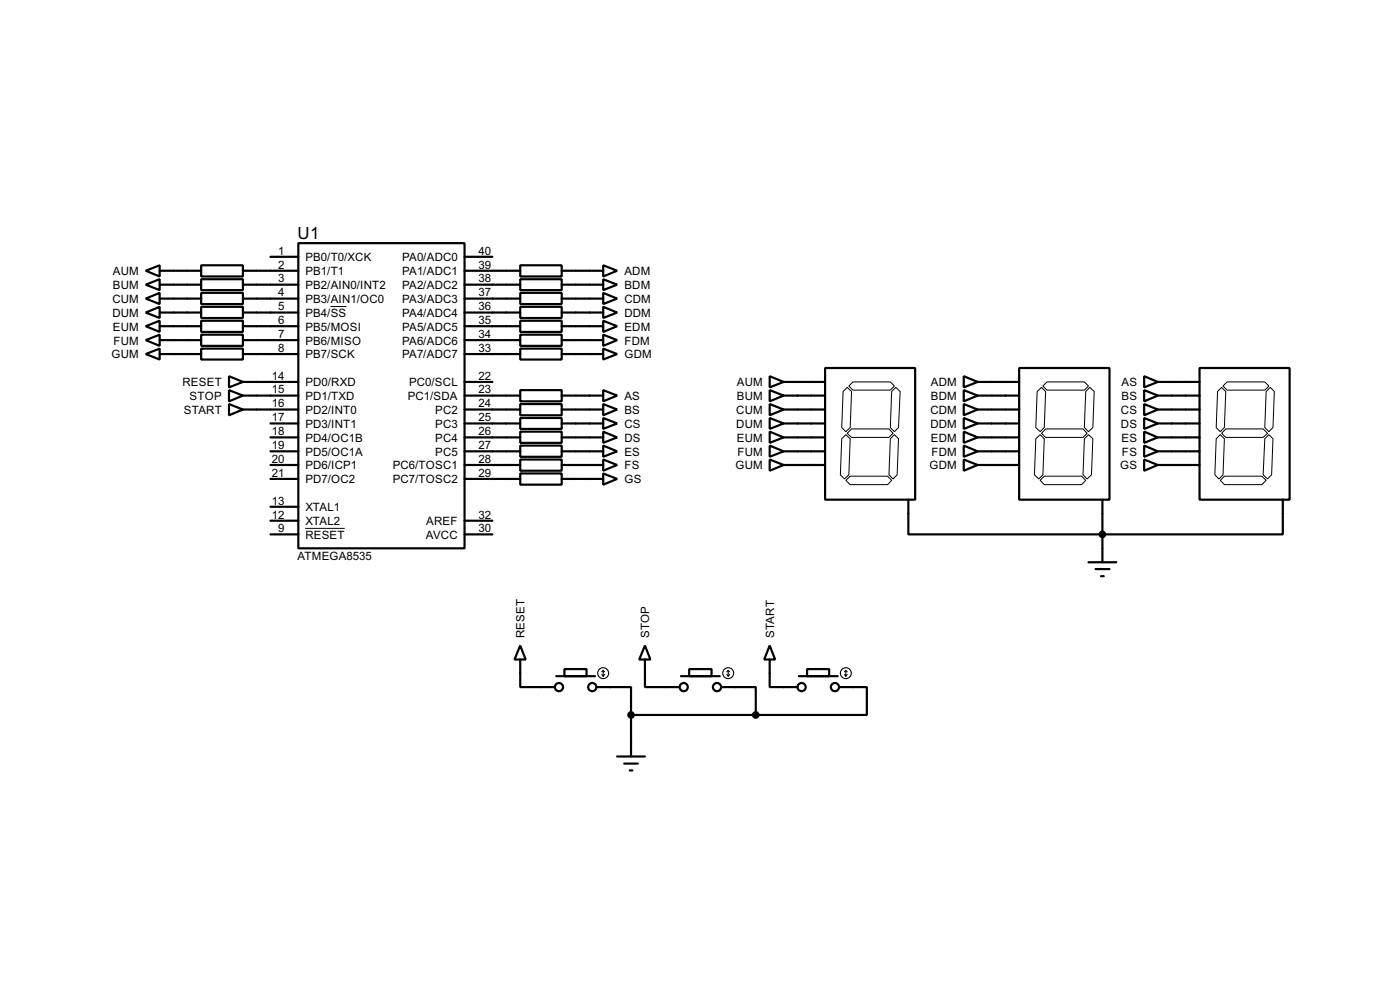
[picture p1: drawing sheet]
<svg xmlns="http://www.w3.org/2000/svg" width="256mm" height="180mm" viewBox="0 0 256 180" stroke-linecap="round" stroke-linejoin="round" font-family="sans-serif">
<g fill="none" stroke="#000" stroke-width=".4">
<path d="M26.7 49.6l2.6-1v2zM26.7 52.1l2.6-1v2zM26.7 54.7l2.6-1.1v2.1zM26.7 57.2l2.6-1v2zM26.7 59.7l2.6-1v2.1zM29.3 49.6h7.6M29.3 52.1h7.6M29.3 54.7h7.6M29.3 57.2h7.6M29.3 59.7h7.6M36.9 48.6h7.6v2h-7.6zM36.9 51.1h7.6v2h-7.6z"/>
<path d="M36.9 53.6h7.6v2.1h-7.6zM36.9 56.2h7.6v2h-7.6zM36.9 58.7h7.6v2.1h-7.6zM44.5 49.6h10.2M44.5 52.1h10.2M44.5 54.7h10.2M44.5 57.2h10.2M44.5 59.7h10.2M49.6 47h5.1M54.7 44.5h30.4v55.9h-30.4zM85.1 49.6h10.2M85.1 52.1h10.2"/>
<path d="M85.1 54.7h10.2M85.1 57.2h10.2M85.1 59.7h10.2M85.1 47h5.1M95.3 48.6h7.6v2h-7.6zM95.3 51.1h7.6v2h-7.6zM95.3 53.6h7.6v2.1h-7.6zM95.3 56.2h7.6v2h-7.6zM95.3 58.7h7.6v2.1h-7.6zM102.9 49.6h7.6M102.9 52.1h7.6M102.9 54.7h7.6"/>
<path d="M102.9 57.2h7.6M102.9 59.7h7.6M110.5 48.6l2.6 1-2.6 1zM110.5 51.1l2.6 1-2.6 1zM110.5 53.6l2.6 1.1-2.6 1zM110.5 56.2l2.6 1-2.6 1zM110.5 58.7l2.6 1-2.6 1.1zM26.7 62.3l2.6-1v2zM26.7 64.8l2.6-1v2zM29.3 62.3h7.6M29.3 64.8h7.6M36.9 61.3h7.6v2h-7.6z"/>
<path d="M36.9 63.8h7.6v2h-7.6zM42 68.9l2.5 1-2.5 1zM42 71.4l2.5 1-2.5 1.1zM42 74l2.5 1-2.5 1zM44.5 69.9h10.2M44.5 72.4h10.2M44.5 75h10.2M44.5 62.3h10.2M44.5 64.8h10.2M49.6 77.5h5.1M85.1 69.9h5.1M85.1 72.4h10.2"/>
<path d="M85.1 75h10.2M85.1 77.5h10.2M85.1 62.3h10.2M85.1 64.8h10.2M95.3 61.3h7.6v2h-7.6zM95.3 63.8h7.6v2h-7.6zM95.3 71.4h7.6v2.1h-7.6zM95.3 74h7.6v2h-7.6zM95.3 76.5h7.6v2h-7.6zM95.3 79h7.6v2.1h-7.6zM102.9 72.4h7.6M102.9 75h7.6"/>
<path d="M102.9 77.5h7.6M102.9 62.3h7.6M102.9 64.8h7.6M110.5 61.3l2.6 1-2.6 1zM110.5 63.8l2.6 1-2.6 1zM110.5 71.4l2.6 1-2.6 1.1zM110.5 74l2.6 1-2.6 1zM110.5 76.5l2.6 1-2.6 1zM110.5 79l2.6 1.1-2.6 1zM141 68.9l2.6 1-2.6 1zM141 71.4l2.6 1-2.6 1.1zM141 74l2.6 1-2.6 1z"/>
<path d="M141 76.5l2.6 1-2.6 1zM141 79l2.6 1.1-2.6 1zM143.6 69.9h7.6M143.6 72.4h7.6M143.6 75h7.6M143.6 77.5h7.6M151.2 67.4h16.5v24.1h-16.5zM176.6 68.9l2.5 1-2.5 1zM176.6 71.4l2.5 1-2.5 1.1zM176.6 74l2.5 1-2.5 1zM176.6 76.5l2.5 1-2.5 1zM176.6 79l2.5 1.1-2.5 1z"/>
<path d="M179.1 69.9h7.6M179.1 72.4h7.6M179.1 75h7.6M179.1 77.5h7.6M186.7 67.4h16.6v24.1h-16.6zM209.6 68.9l2.5 1-2.5 1zM209.6 71.4l2.5 1-2.5 1.1zM209.6 74l2.5 1-2.5 1zM209.6 76.5l2.5 1-2.5 1zM209.6 79l2.5 1.1-2.5 1zM212.1 69.9h7.7M212.1 72.4h7.7"/>
<path d="M212.1 75h7.7M212.1 77.5h7.7M219.8 67.4h16.5v24.1h-16.5zM49.6 80.1h5.1M49.6 82.6h5.1M49.6 85.1h5.1M49.6 87.7h5.1M49.6 97.8h5.1M49.6 92.8h5.1M49.6 95.3h5.1M85.1 80.1h10.2M85.1 82.6h10.2"/>
<path d="M85.1 85.1h10.2M85.1 87.7h10.2M85.1 97.8h5.1M85.1 95.3h5.1M95.3 81.6h7.6v2h-7.6zM95.3 84.1h7.6v2.1h-7.6zM95.3 86.7h7.6v2h-7.6zM102.9 80.1h7.6M102.9 82.6h7.6M102.9 85.1h7.6M102.9 87.7h7.6M110.5 81.6l2.6 1-2.6 1z"/>
<path d="M110.5 84.1l2.6 1-2.6 1.1zM110.5 86.7l2.6 1-2.6 1zM141 81.6l2.6 1-2.6 1zM141 84.1l2.6 1-2.6 1.1zM143.6 80.1h7.6M143.6 82.6h7.6M143.6 85.1h7.6M166.4 91.5v6.3h68.6v-6.3M176.6 81.6l2.5 1-2.5 1zM176.6 84.1l2.5 1-2.5 1.1zM179.1 80.1h7.6M179.1 82.6h7.6"/>
<path d="M179.1 85.1h7.6M202 91.5v11.4M209.6 81.6l2.5 1-2.5 1zM209.6 84.1l2.5 1-2.5 1.1zM212.1 80.1h7.7M212.1 82.6h7.7M212.1 85.1h7.7M95.3 118.2l1 2.5h-2zM118.2 118.2l1 2.5h-2.1zM141 118.2l1 2.5h-2zM199.4 102.9h5.1M200.7 104.2h2.6"/>
<path d="M201.7 105.5h.5M95.3 120.7v5.1h6.4M101.9 123.8h7.1M103.4 122.5h4.1v1.3h-4.1zM109.3 125.8h6.3v5.1M113.1 138.5h5.1M114.4 139.8h2.5M115.6 130.9v7.6M115.6 130.9h22.9M118.2 120.7v5.1h6.3M124.8 123.8h7.1M126.3 122.5h4.1v1.3h-4.1z"/>
<path d="M132.1 125.8h6.4v5.1M141 120.7v5.1h5.1M146.4 123.8h7.1M147.9 122.5h4v1.3h-4zM153.7 125.8h5.1v5.1h-20.3M115.4 141h.5"/>
<circle cx="102.4" cy="125.8" r=".75"/>
<circle cx="108.5" cy="125.8" r=".75"/>
<circle cx="125.2" cy="125.8" r=".75"/>
<circle cx="131.3" cy="125.8" r=".75"/>
<circle cx="146.8" cy="125.8" r=".75"/>
<circle cx="152.9" cy="125.8" r=".75"/>
</g>
<g fill="none" stroke="#000" stroke-width=".18">
<path d="M60.6 56.1h2.9M154.5 71.7l.7-.8 .8 .8-.2 6.6-.8 .7-.8-.7zM155.2 79.3l.8-.8h6.9l.7 .8-.7 .8h-6.9zM155.5 70.7l.8-.8h6.8l.8 .8-.8 .7h-6.8zM163.4 71.7l.7-.8 .8 .8-.3 6.6-.7 .7-.8-.7zM190 71.7l.8-.8 .8 .8-.3 6.6-.7 .7-.8-.7zM191.1 70.7l.7-.8h6.9l.7 .8-.7 .7h-6.9zM191.6 78.5h6.8l.8 .8-.8 .8h-6.8l-.8-.8zM198.9 71.7l.8-.8 .8 .8-.3 6.6-.8 .7-.7-.7zM223.1 71.7l.7-.8 .8 .8-.3 6.6-.7 .7-.8-.7zM224.1 70.7l.7-.8h6.9l.8 .8-.8 .7h-6.9zM224.6 78.5h6.8l.8 .8-.8 .8h-6.8l-.8-.8z"/>
<path d="M232 71.7l.7-.8 .8 .8-.3 6.6-.7 .7-.8-.7zM55.9 96.7h7.3M154.2 80.3l.8-.7 .8 .7-.3 6.6-.8 .8-.7-.8zM155 87.9l.8-.7h6.8l.8 .7-.8 .8h-6.8zM163.1 80.3l.8-.7 .7 .7-.2 6.6-.8 .8-.7-.8zM189.8 80.3l.8-.7 .7 .7-.2 6.6-.8 .8-.8-.8zM190.6 87.9l.7-.7h6.9l.7 .7-.7 .8h-6.9zM198.7 80.3l.7-.7 .8 .7-.2 6.6-.8 .8-.8-.8zM222.8 80.3l.8-.7 .7 .7-.2 6.6-.8 .8-.7-.8zM223.6 87.9l.7-.7h6.9l.8 .7-.8 .8h-6.9zM231.7 80.3l.8-.7 .7 .7-.2 6.6-.8 .8-.8-.8z"/>
</g>
<g fill="none" stroke="#000" stroke-width=".2">
<path d="M110.3 123.5l.2 .3M110.5 122.7v1.1M110.5 122.7l-.2 .3M110.5 122.7l.3 .3M110.8 123.5l-.3 .3M133.2 123.5l.2 .3M133.4 122.7v1.1M133.4 122.7l-.2 .3M133.4 122.7l.3 .3M133.7 123.5l-.3 .3M154.7 123.5l.3 .3M155 122.7v1.1"/>
<path d="M155 122.7l-.3 .3M155 122.7l.2 .3M155.2 123.5l-.2 .3"/>
<circle cx="110.5" cy="123.2" r="1"/>
<circle cx="133.4" cy="123.2" r="1"/>
<circle cx="154.9" cy="123.2" r="1"/>
</g>
<g fill="#000" stroke="#000" stroke-width=".4">
<circle cx="201.9" cy="97.8" r=".5"/>
<circle cx="115.6" cy="130.9" r=".5"/>
<circle cx="138.4" cy="130.9" r=".5"/>
</g>
<text font-size="3.5" x="54.5" y="43.7">U1</text>
<g font-size="2.4">
<text x="51" y="46.6">1</text>
<text x="55.9" y="47.8">PB0/T0/XCK</text>
<text x="73.7" y="47.8">PA0/ADC0</text>
<text x="87.7" y="46.6">40</text>
<text x="20.7" y="50.4">AUM</text>
<text x="20.7" y="52.9">BUM</text>
<text x="51" y="51.7">3</text>
<text x="51" y="49.2">2</text>
<text x="55.9" y="52.9">PB2/AIN0/INT2</text>
<text x="55.9" y="50.4">PB1/T1</text>
<text x="73.7" y="52.9">PA2/ADC2</text>
<text x="73.7" y="50.4">PA1/ADC1</text>
<text x="87.7" y="51.7">38</text>
<text x="87.7" y="49.2">39</text>
<text x="114.4" y="50.4">ADM</text>
<text x="114.4" y="52.9">BDM</text>
<text x="20.6" y="55.4">CUM</text>
<text x="20.6" y="58">DUM</text>
<text x="51" y="59.3">6</text>
<text x="51" y="56.8">5</text>
<text x="51" y="54.3">4</text>
<text x="55.9" y="58">PB4/SS</text>
<text x="55.9" y="55.4">PB3/AIN1/OC0</text>
<text x="73.7" y="58">PA4/ADC4</text>
<text x="73.7" y="55.4">PA3/ADC3</text>
<text x="87.7" y="59.3">35</text>
<text x="87.7" y="56.8">36</text>
<text x="87.7" y="54.3">37</text>
<text x="114.4" y="55.4">CDM</text>
<text x="114.4" y="58">DDM</text>
<text x="20.4" y="65.6">GUM</text>
<text x="20.7" y="60.5">EUM</text>
<text x="20.8" y="63.1">FUM</text>
<text x="51" y="61.9">7</text>
<text x="51" y="64.4">8</text>
<text x="55.9" y="63.1">PB6/MISO</text>
<text x="55.9" y="60.5">PB5/MOSI</text>
<text x="55.9" y="65.6">PB7/SCK</text>
<text x="73.7" y="63.1">PA6/ADC6</text>
<text x="73.7" y="60.5">PA5/ADC5</text>
<text x="73.7" y="65.6">PA7/ADC7</text>
<text x="87.7" y="61.9">34</text>
<text x="87.7" y="64.4">33</text>
<text x="114.4" y="60.5">EDM</text>
<text x="114.4" y="63.1">FDM</text>
<text x="114.4" y="65.6">GDM</text>
<text x="33.4" y="70.7">RESET</text>
<text x="49.8" y="72">15</text>
<text x="49.8" y="69.5">14</text>
<text x="55.9" y="70.7">PD0/RXD</text>
<text x="74.9" y="70.7">PC0/SCL</text>
<text x="87.7" y="72">23</text>
<text x="87.7" y="69.5">22</text>
<text x="135" y="70.7">AUM</text>
<text x="170.5" y="70.7">ADM</text>
<text x="205.4" y="70.7">AS</text>
<text x="33.7" y="75.8">START</text>
<text x="34.7" y="73.2">STOP</text>
<text x="49.8" y="77.1">17</text>
<text x="49.8" y="74.6">16</text>
<text x="55.9" y="75.8">PD2/INT0</text>
<text x="55.9" y="73.2">PD1/TXD</text>
<text x="74.7" y="73.2">PC1/SDA</text>
<text x="79.7" y="75.8">PC2</text>
<text x="87.7" y="77.1">25</text>
<text x="87.7" y="74.6">24</text>
<text x="114.4" y="73.2">AS</text>
<text x="114.4" y="75.8">BS</text>
<text x="134.9" y="75.8">CUM</text>
<text x="135" y="73.2">BUM</text>
<text x="170.4" y="75.8">CDM</text>
<text x="170.5" y="73.2">BDM</text>
<text x="205.3" y="75.8">CS</text>
<text x="205.4" y="73.2">BS</text>
<text x="49.8" y="82.2">19</text>
<text x="49.8" y="79.7">18</text>
<text x="55.9" y="83.4">PD5/OC1A</text>
<text x="55.9" y="80.8">PD4/OC1B</text>
<text x="55.9" y="78.3">PD3/INT1</text>
<text x="79.7" y="83.4">PC5</text>
<text x="79.7" y="80.8">PC4</text>
<text x="79.7" y="78.3">PC3</text>
<text x="87.7" y="82.2">27</text>
<text x="87.7" y="79.7">26</text>
<text x="114.4" y="78.3">CS</text>
<text x="114.4" y="80.8">DS</text>
<text x="114.4" y="83.4">ES</text>
<text x="134.9" y="78.3">DUM</text>
<text x="135" y="80.8">EUM</text>
<text x="135.1" y="83.4">FUM</text>
<text x="170.4" y="78.3">DDM</text>
<text x="170.5" y="80.8">EDM</text>
<text x="170.6" y="83.4">FDM</text>
<text x="205.3" y="78.3">DS</text>
<text x="205.4" y="80.8">ES</text>
<text x="205.5" y="83.4">FS</text>
<text x="49.8" y="84.7">20</text>
<text x="49.8" y="87.3">21</text>
<text x="55.9" y="85.9">PD6/ICP1</text>
<text x="55.9" y="88.5">PD7/OC2</text>
<text x="71.9" y="85.9">PC6/TOSC1</text>
<text x="71.9" y="88.5">PC7/TOSC2</text>
<text x="87.7" y="84.7">28</text>
<text x="87.7" y="87.3">29</text>
<text x="114.4" y="85.9">FS</text>
<text x="114.4" y="88.5">GS</text>
<text x="134.7" y="85.9">GUM</text>
<text x="170.3" y="85.9">GDM</text>
<text x="205.2" y="85.9">GS</text>
<text x="49.8" y="92.4">13</text>
<text x="49.8" y="94.9">12</text>
<text x="55.9" y="93.6">XTAL1</text>
<text x="87.7" y="94.9">32</text>
<text x="51" y="97.4">9</text>
<text x="55.9" y="98.6">RESET</text>
<text x="55.9" y="96.1">XTAL2</text>
<text x="78" y="98.6">AVCC</text>
<text x="78.1" y="96.1">AREF</text>
<text x="87.7" y="97.4">30</text>
<text x="54.5" y="102.6">ATMEGA8535</text>
<text x="96.1" y="116.8" transform="rotate(-90 96.1 116.8)">RESET</text>
<text x="119" y="116.8" transform="rotate(-90 119 116.8)">STOP</text>
<text x="141.8" y="116.8" transform="rotate(-90 141.8 116.8)">START</text>
</g>
</svg>
